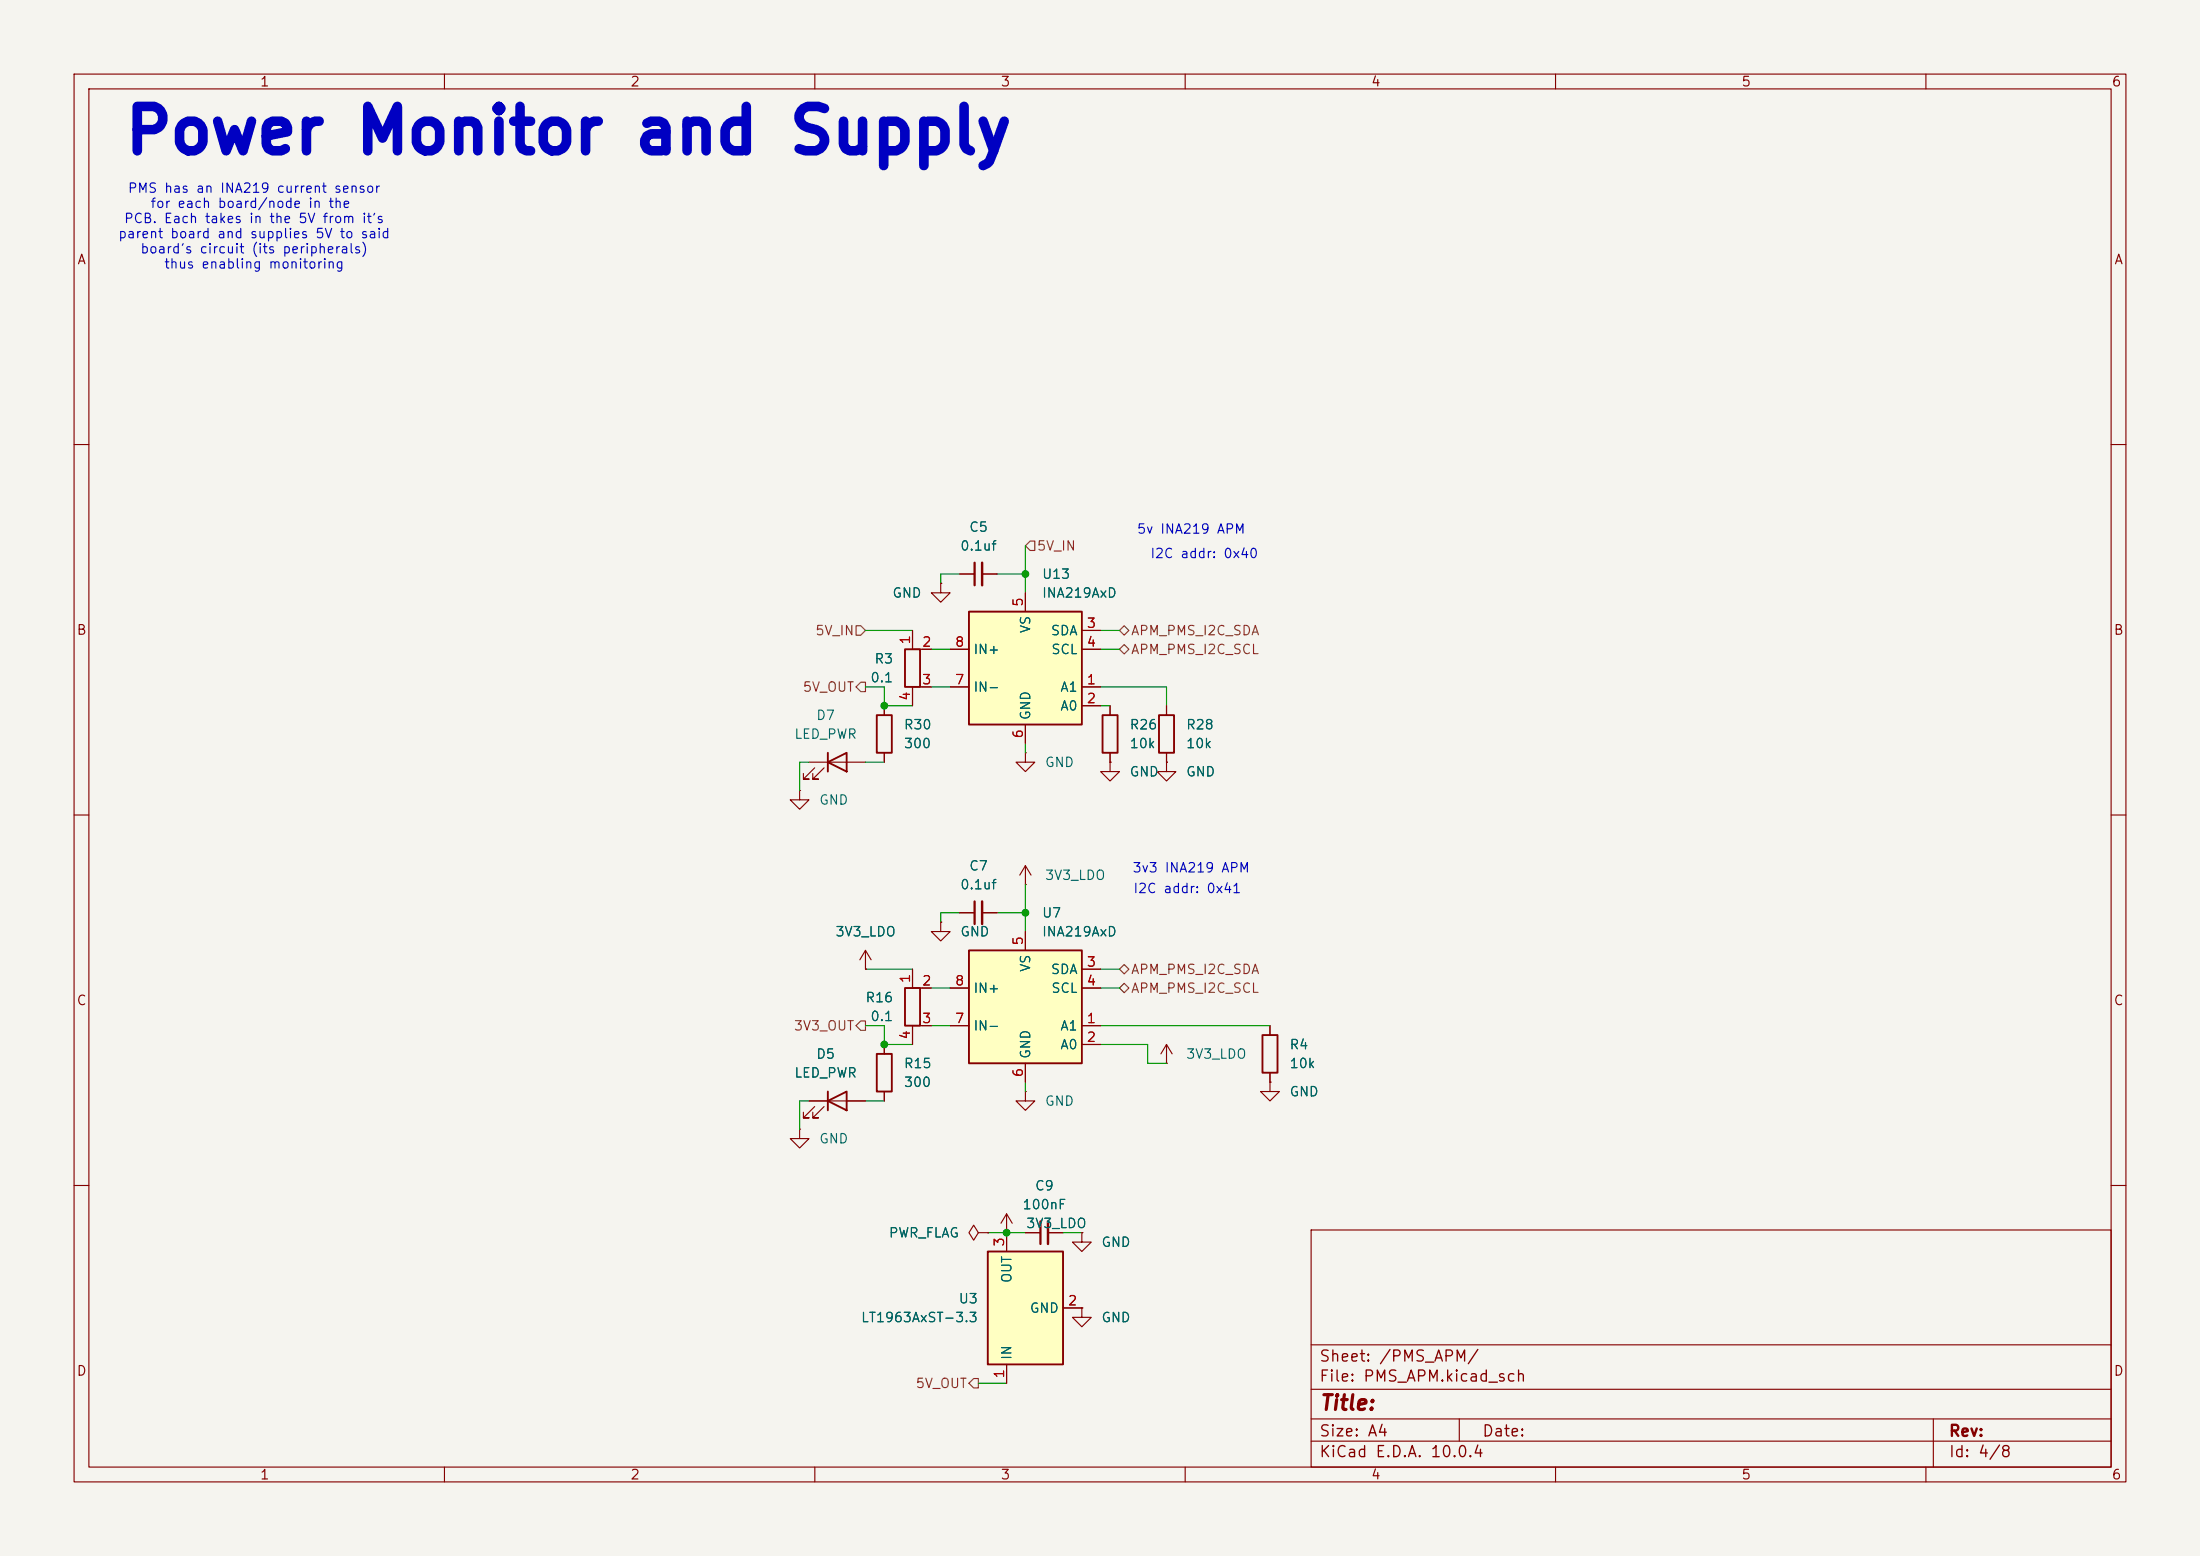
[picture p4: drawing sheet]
<svg xmlns="http://www.w3.org/2000/svg" width="297mm" height="210mm" viewBox="0 0 297 210" stroke-linecap="round" stroke-linejoin="round" font-family="sans-serif">
<path d="M0 0h297v210h-297z" fill="#f5f4ef" stroke="#f5f4ef" stroke-width=".14"/>
<g fill="none" stroke="#840000" stroke-width=".15">
<path d="M10 10h277v190h-277zM12 12h273v186h-273zM60 10v2M110 10v2M160 10v2M210 10v2M260 10v2M10 60h2M285 60h2M119.4 95.3v1.2M10 110h2M107.9 106.7v1.3h1.3l-1.3 1.2-1.2-1.2h1.2"/>
<path d="M107.9 106.7h.1M119.4 101.6v1.3M285 110h2M116.8 130.8h.1M116.8 128.3l-.7 1.2M116.8 128.3l.8 1.2M116.8 128.3v2.5M123.2 130.8v2.6h2.5M125.7 138.4h-2.5v2.6M107.9 152.4v1.3h1.3l-1.3 1.2-1.2-1.2h1.2M107.9 152.4h.1M109.2 148.6h7.6"/>
<path d="M110 149.4l-1.5 1.5h.7h-.7v-.8M111.3 149.4l-1.6 1.5h.8h-.8v-.8M119.4 141v1.2M119.4 147.3v1.3M10 160h2M132.1 166.4l-.7-1-.6 1 .6 1 .7-1h1.2M133.3 166.4h.1M135.9 166.4h.1M135.9 163.8l-.8 1.3M135.9 163.8l.8 1.3M135.9 163.8v2.6M138.4 166.4h2.1"/>
<path d="M141.5 166.4h2M146 166.4v1.2h1.3l-1.3 1.3-1.2-1.3h1.2M146 166.4h.1M146 176.5v1.3h1.3l-1.3 1.3-1.2-1.3h1.2M146 176.5h.1M177 166h108v32h-108zM285 160h2M60 198v2M110 198v2M160 198v2M177 194.5h108M177 191.5h108"/>
<path d="M177 187.5h108M177 181.5h108M197 191.5v3M210 198v2M260 198v2M261 191.5v6.5"/>
</g>
<path d="M140.5 164.8v3.1" fill="none" stroke="#840000" stroke-width=".3"/>
<path d="M141.5 164.8v3.1" fill="none" stroke="#840000" stroke-width=".33"/>
<path d="M118.4 96.5h2v5.1h-2zM122.2 133.4h2v5h-2zM111.8 148.6l2.5-1.3v2.6zM111.8 147.3v2.6M118.4 142.2h2v5.1h-2z" fill="none" stroke="#840000" stroke-width=".25"/>
<path d="M133.3 168.9h10.2v15.3h-10.2z" fill="#ffffc2"/>
<path d="M122.2 87.6h2v5.1h-2zM133.3 168.9h10.2v15.3h-10.2z" fill="none" stroke="#840000" stroke-width=".25"/>
<path d="M127 78.7v1.3h1.3l-1.3 1.3-1.3-1.3h1.3M127 78.7h.1M123.2 85.1v2.5h2.5M125.7 92.7h-2.5v2.6M135.9 166.4v2.5M143.5 176.5h2.5M135.9 184.2v2.5" fill="none" stroke="#840000" stroke-width=".15"/>
<path d="M130.8 82.6h15.2v15.2h-15.2z" fill="#ffffc2"/>
<path d="M130.8 82.6h15.2v15.2h-15.2zM111.8 102.9l2.5-1.3v2.5zM111.8 101.6v2.5M170.4 139.7h2.1v5.1h-2.1z" fill="none" stroke="#840000" stroke-width=".25"/>
<g fill="none" stroke="#840000" stroke-width=".15">
<path d="M129.5 77.5h2.1M132.6 77.5h2M128.3 92.7h2.5M128.3 87.6h2.5M138.4 80v2.6M138.4 97.8v2.5M146 92.7h2.6M146 95.3h2.6M146 85.1h2.6M146 87.6h2.6M109.2 102.9h7.6M110 103.6l-1.5 1.6h.7h-.7v-.8"/>
<path d="M111.3 103.6l-1.6 1.6h.8h-.8v-.8M138.4 101.6v1.3h1.3l-1.3 1.2-1.2-1.2h1.2M138.4 101.6h.1M171.4 138.4v1.3M157.5 143.5h.1M157.5 141l-.8 1.2M157.5 141l.7 1.2M157.5 141v2.5M171.4 146.1v1.2h1.3l-1.3 1.3-1.2-1.3h1.2M171.4 146.1h.1M171.4 144.8v1.3"/>
</g>
<path d="M131.6 75.9v3.1" fill="none" stroke="#840000" stroke-width=".3"/>
<path d="M132.6 75.9v3.1" fill="none" stroke="#840000" stroke-width=".33"/>
<path d="M130.8 128.3h15.2v15.2h-15.2z" fill="#ffffc2"/>
<path d="M148.8 96.5h2.1v5.1h-2.1zM156.5 96.5h2v5.1h-2zM130.8 128.3h15.2v15.2h-15.2z" fill="none" stroke="#840000" stroke-width=".25"/>
<g fill="none" stroke="#840000" stroke-width=".15">
<path d="M127 78.7h.1M129.5 77.5h2.1M132.6 77.5h2M119.4 95.3v1.2M123.2 85.1v2.5M123.2 92.7v2.6M124.5 92.7h1.2M124.5 87.6h1.2M128.3 92.7h2.5M128.3 87.6h2.5M138.4 80v2.6M138.4 97.8v2.5"/>
<path d="M146 92.7h2.6M146 95.3h2.6M146 85.1h2.6M146 87.6h2.6M149.9 95.3v1.2M157.5 95.3v1.2M119.4 101.6v1.3M138.4 119.4h.1M138.4 116.8v2.6M138.4 116.8l-.7 1.3M138.4 116.8l.8 1.3M149.9 102.9v1.2h1.2l-1.2 1.3-1.3-1.3h1.3"/>
<path d="M149.9 102.9h.1M149.9 101.6v1.3M157.5 102.9v1.2h1.2l-1.2 1.3-1.3-1.3h1.3M157.5 102.9h.1M157.5 101.6v1.3M116.8 130.8h.1M123.2 130.8v2.6M123.2 138.4v2.6M124.5 138.4h1.2M124.5 133.4h1.2M127 124.5v1.2h1.3l-1.3 1.3-1.3-1.3h1.3M127 124.5h.1"/>
<path d="M128.3 138.4h2.5M128.3 133.4h2.5M129.5 123.2h2.1M132.6 123.2h2M138.4 125.7v2.6M146 138.4h2.6M146 130.8h2.6M146 133.4h2.6M171.4 138.4v1.3M109.2 148.6h2.6M114.3 148.6h2.5M119.4 141v1.2"/>
<path d="M119.4 147.3v1.3M138.4 147.3v1.3h1.3l-1.3 1.3-1.2-1.3h1.2M138.4 147.3h.1M138.4 143.5v2.6M146 141h2.6M171.4 146.1h.1M171.4 144.8v1.3M133.3 166.4h.1M135.9 166.4h.1M135.9 166.4v2.5M138.4 166.4h2.1M141.5 166.4h2"/>
<path d="M143.5 176.5h2.5M146 176.5h.1M146 166.4h.1M135.9 184.2v2.5"/>
</g>
<path d="M131.6 121.7v3" fill="none" stroke="#840000" stroke-width=".3"/>
<path d="M132.6 121.7v3" fill="none" stroke="#840000" stroke-width=".33"/>
<path d="M139.1 73h.6v1.3h-.6l-.7-.6zM115.6 84.5h.6l.6 .6-.6 .6h-.6zM116.2 92.1h.6v1.2h-.6l-.6-.6zM151.1 85.1l.7-.6 .6 .6-.6 .6zM151.1 87.6l.7-.6 .6 .6-.6 .7zM116.2 137.8h.6v1.3h-.6l-.6-.7zM151.1 133.4l.7-.7 .6 .7-.6 .6zM151.8 130.2l.6 .6-.6 .6-.7-.6zM131.4 186.1h.7v1.2h-.7l-.6-.6z" fill="none" stroke="#725600" stroke-width=".15"/>
<g fill="none" stroke="#009600" stroke-width=".15">
<path d="M129.5 77.5h-2.5v1.2M134.6 77.5h3.8M138.4 73.7v6.3M116.8 92.7h2.6v2.6h3.8M116.8 85.1h6.4M125.7 92.7h2.6M125.7 87.6h2.6M148.6 95.3h1.3M148.6 92.7h8.9v2.6M148.6 85.1h2.5M148.6 87.6h2.5M109.2 102.9h-1.3v3.8"/>
<path d="M116.8 102.9h2.6M138.4 100.3v1.3M138.4 119.4v6.3M116.8 138.4h2.6v2.6h3.8M116.8 130.8h6.4M125.7 133.4h2.6M125.7 138.4h2.6M129.5 123.2h-2.5v1.3M134.6 123.2h3.8M148.6 133.4h2.5M148.6 138.4h22.8M148.6 130.8h2.5"/>
<path d="M109.2 148.6h-1.3v3.8M116.8 148.6h2.6M138.4 146.1v1.2M148.6 141h6.3v2.5h2.6M133.3 166.4h5.1M143.5 166.4h2.5M132.1 186.7h3.8"/>
</g>
<g fill="#009600" stroke="#009600" stroke-width=".14">
<circle cx="119.4" cy="95.3" r=".46"/>
<circle cx="138.4" cy="77.5" r=".46"/>
<circle cx="135.9" cy="166.4" r=".46"/>
<circle cx="119.4" cy="141" r=".46"/>
<circle cx="138.4" cy="123.2" r=".46"/>
</g>
<text font-size="6" fill="#0000c2" x="16.5" y="22.2">Power Monitor and Supply</text>
<text font-size="2" fill="#840000" x="178" y="190.8">Title:</text>
<g font-size="1.5" fill="#840000">
<text x="178" y="184.2">Sheet: /PMS_APM/</text>
<text x="178" y="186.9">File: PMS_APM.kicad_sch</text>
<text x="178" y="197.1">KiCad E.D.A. 10.0.4</text>
<text x="178" y="194.3">Size: A4</text>
<text x="200" y="194.3">Date:</text>
<text x="263" y="194.3">Rev:</text>
<text x="263" y="197.1">Id: 4/8</text>
</g>
<g font-size="1.3" fill="#840000">
<text x="35" y="12">1</text>
<text x="85" y="12">2</text>
<text x="135" y="12">3</text>
<text x="185" y="12">4</text>
<text x="235" y="12">5</text>
<text x="285" y="12">6</text>
<text x="10.3" y="36">A</text>
<text x="285.3" y="36">A</text>
<text x="10.3" y="86">B</text>
<text x="285.3" y="86">B</text>
<text x="10.3" y="136">C</text>
<text x="285.3" y="136">C</text>
<text x="10.3" y="186">D</text>
<text x="285.3" y="186">D</text>
<text x="35" y="200">1</text>
<text x="85" y="200">2</text>
<text x="135" y="200">3</text>
<text x="185" y="200">4</text>
<text x="235" y="200">5</text>
<text x="285" y="200">6</text>
</g>
<g font-size="1.3" fill="#0000c2">
<text x="17.2" y="26.3">PMS has an INA219 current sensor</text>
<text x="20.2" y="28.4">for each board/node in the</text>
<text x="15.9" y="32.5">parent board and supplies 5V to said</text>
<text x="16.7" y="30.4">PCB. Each takes in the 5V from it's</text>
<text x="18.9" y="34.5">board's circuit (its peripherals)</text>
<text x="22.1" y="36.6">thus enabling monitoring</text>
<text x="153.4" y="72.3">5v INA219 APM</text>
<text x="155.2" y="75.7">I2C addr: 0x40</text>
<text x="152.8" y="118.1">3v3 INA219 APM</text>
<text x="152.9" y="120.9">I2C addr: 0x41</text>
</g>
<g font-size="1.3" fill="#006464">
<text x="129.5" y="74.6">0.1uf</text>
<text x="130.7" y="72.1">C5</text>
<text x="120.4" y="81">GND</text>
<text x="140.6" y="78.4">U13</text>
<text x="140.6" y="81">INA219AxD</text>
<text x="118" y="89.9">R3</text>
<text x="131.3" y="88.6">IN+</text>
<text x="139.4" y="85.6" transform="rotate(-90 139.4 85.6)">VS</text>
<text x="141.8" y="86.1">SDA</text>
<text x="141.8" y="88.6">SCL</text>
<text x="117.4" y="92.4">0.1</text>
<text x="131.3" y="93.7">IN-</text>
<text x="143" y="93.7">A1</text>
<text x="107.1" y="100">LED_PWR</text>
<text x="110.1" y="97.5">D7</text>
<text x="121.9" y="101.3">300</text>
<text x="121.9" y="98.8">R30</text>
<text x="139.4" y="97.3" transform="rotate(-90 139.4 97.3)">GND</text>
<text x="143" y="96.2">A0</text>
<text x="152.4" y="101.3">10k</text>
<text x="152.4" y="98.8">R26</text>
<text x="160" y="101.3">10k</text>
<text x="160" y="98.8">R28</text>
<text x="141" y="103.8">GND</text>
<text x="152.4" y="105.1">GND</text>
<text x="160" y="105.1">GND</text>
<text x="110.5" y="108.9">GND</text>
<text x="130.7" y="117.8">C7</text>
<text x="141" y="119.1">3V3_LDO</text>
<text x="129.5" y="120.4">0.1uf</text>
<text x="140.6" y="124.2">U7</text>
<text x="112.7" y="126.7">3V3_LDO</text>
<text x="129.5" y="126.7">GND</text>
<text x="139.4" y="131.3" transform="rotate(-90 139.4 131.3)">VS</text>
<text x="140.6" y="126.7">INA219AxD</text>
<text x="141.8" y="131.8">SDA</text>
<text x="116.7" y="135.6">R16</text>
<text x="131.3" y="134.3">IN+</text>
<text x="141.8" y="134.3">SCL</text>
<text x="110.1" y="143.2">D5</text>
<text x="117.4" y="138.1">0.1</text>
<text x="131.3" y="139.4">IN-</text>
<text x="139.4" y="143" transform="rotate(-90 139.4 143)">GND</text>
<text x="143" y="139.4">A1</text>
<text x="143" y="141.9">A0</text>
<text x="160" y="143.2">3V3_LDO</text>
<text x="174" y="141.9">R4</text>
<text x="107.1" y="145.8">LED_PWR</text>
<text x="121.9" y="147">300</text>
<text x="121.9" y="144.5">R15</text>
<text x="141" y="149.6">GND</text>
<text x="174" y="148.3">GND</text>
<text x="174" y="144.5">10k</text>
<text x="110.5" y="154.6">GND</text>
<text x="139.6" y="161">C9</text>
<text x="119.9" y="167.3">PWR_FLAG</text>
<text x="137.9" y="163.5">100nF</text>
<text x="138.4" y="166.1">3V3_LDO</text>
<text x="136.9" y="173.2" transform="rotate(-90 136.9 173.2)">OUT</text>
<text x="148.6" y="168.6">GND</text>
<text x="116.1" y="178.8">LT1963AxST-3.3</text>
<text x="129.3" y="176.2">U3</text>
<text x="138.9" y="177.5">GND</text>
<text x="148.6" y="178.8">GND</text>
<text x="136.9" y="183.6" transform="rotate(-90 136.9 183.6)">IN</text>
</g>
<g font-size="1.3" fill="#725600">
<text x="139.9" y="74.6">5V_IN</text>
<text x="110" y="86.1">5V_IN</text>
<text x="152.6" y="86.1">APM_PMS_I2C_SDA</text>
<text x="152.6" y="88.6">APM_PMS_I2C_SCL</text>
<text x="108.3" y="93.7">5V_OUT</text>
<text x="152.6" y="131.8">APM_PMS_I2C_SDA</text>
<text x="152.6" y="134.3">APM_PMS_I2C_SCL</text>
<text x="107.1" y="139.4">3V3_OUT</text>
<text x="123.5" y="187.7">5V_OUT</text>
</g>
<g font-size="1.3" fill="#a90000">
<text x="138.4" y="82" transform="rotate(-90 138.4 82)">5</text>
<text x="123.2" y="87.1" transform="rotate(-90 123.2 87.1)">1</text>
<text x="124.4" y="87.6">2</text>
<text x="128.8" y="87.6">8</text>
<text x="146.6" y="85.1">3</text>
<text x="146.6" y="87.6">4</text>
<text x="123.2" y="94.7" transform="rotate(-90 123.2 94.7)">4</text>
<text x="124.4" y="92.7">3</text>
<text x="128.8" y="92.7">7</text>
<text x="146.6" y="92.7">1</text>
<text x="146.6" y="95.2">2</text>
<text x="138.4" y="99.8" transform="rotate(-90 138.4 99.8)">6</text>
<text x="138.4" y="127.7" transform="rotate(-90 138.4 127.7)">5</text>
<text x="146.6" y="130.8">3</text>
<text x="123.2" y="132.8" transform="rotate(-90 123.2 132.8)">1</text>
<text x="124.4" y="133.3">2</text>
<text x="128.8" y="133.3">8</text>
<text x="146.6" y="133.3">4</text>
<text x="123.2" y="140.4" transform="rotate(-90 123.2 140.4)">4</text>
<text x="124.4" y="138.4">3</text>
<text x="128.8" y="138.4">7</text>
<text x="146.6" y="138.4">1</text>
<text x="146.6" y="140.9">2</text>
<text x="138.4" y="145.5" transform="rotate(-90 138.4 145.5)">6</text>
<text x="135.9" y="168.3" transform="rotate(-90 135.9 168.3)">3</text>
<text x="144.1" y="176.5">2</text>
<text x="135.9" y="186.1" transform="rotate(-90 135.9 186.1)">1</text>
</g>
</svg>
